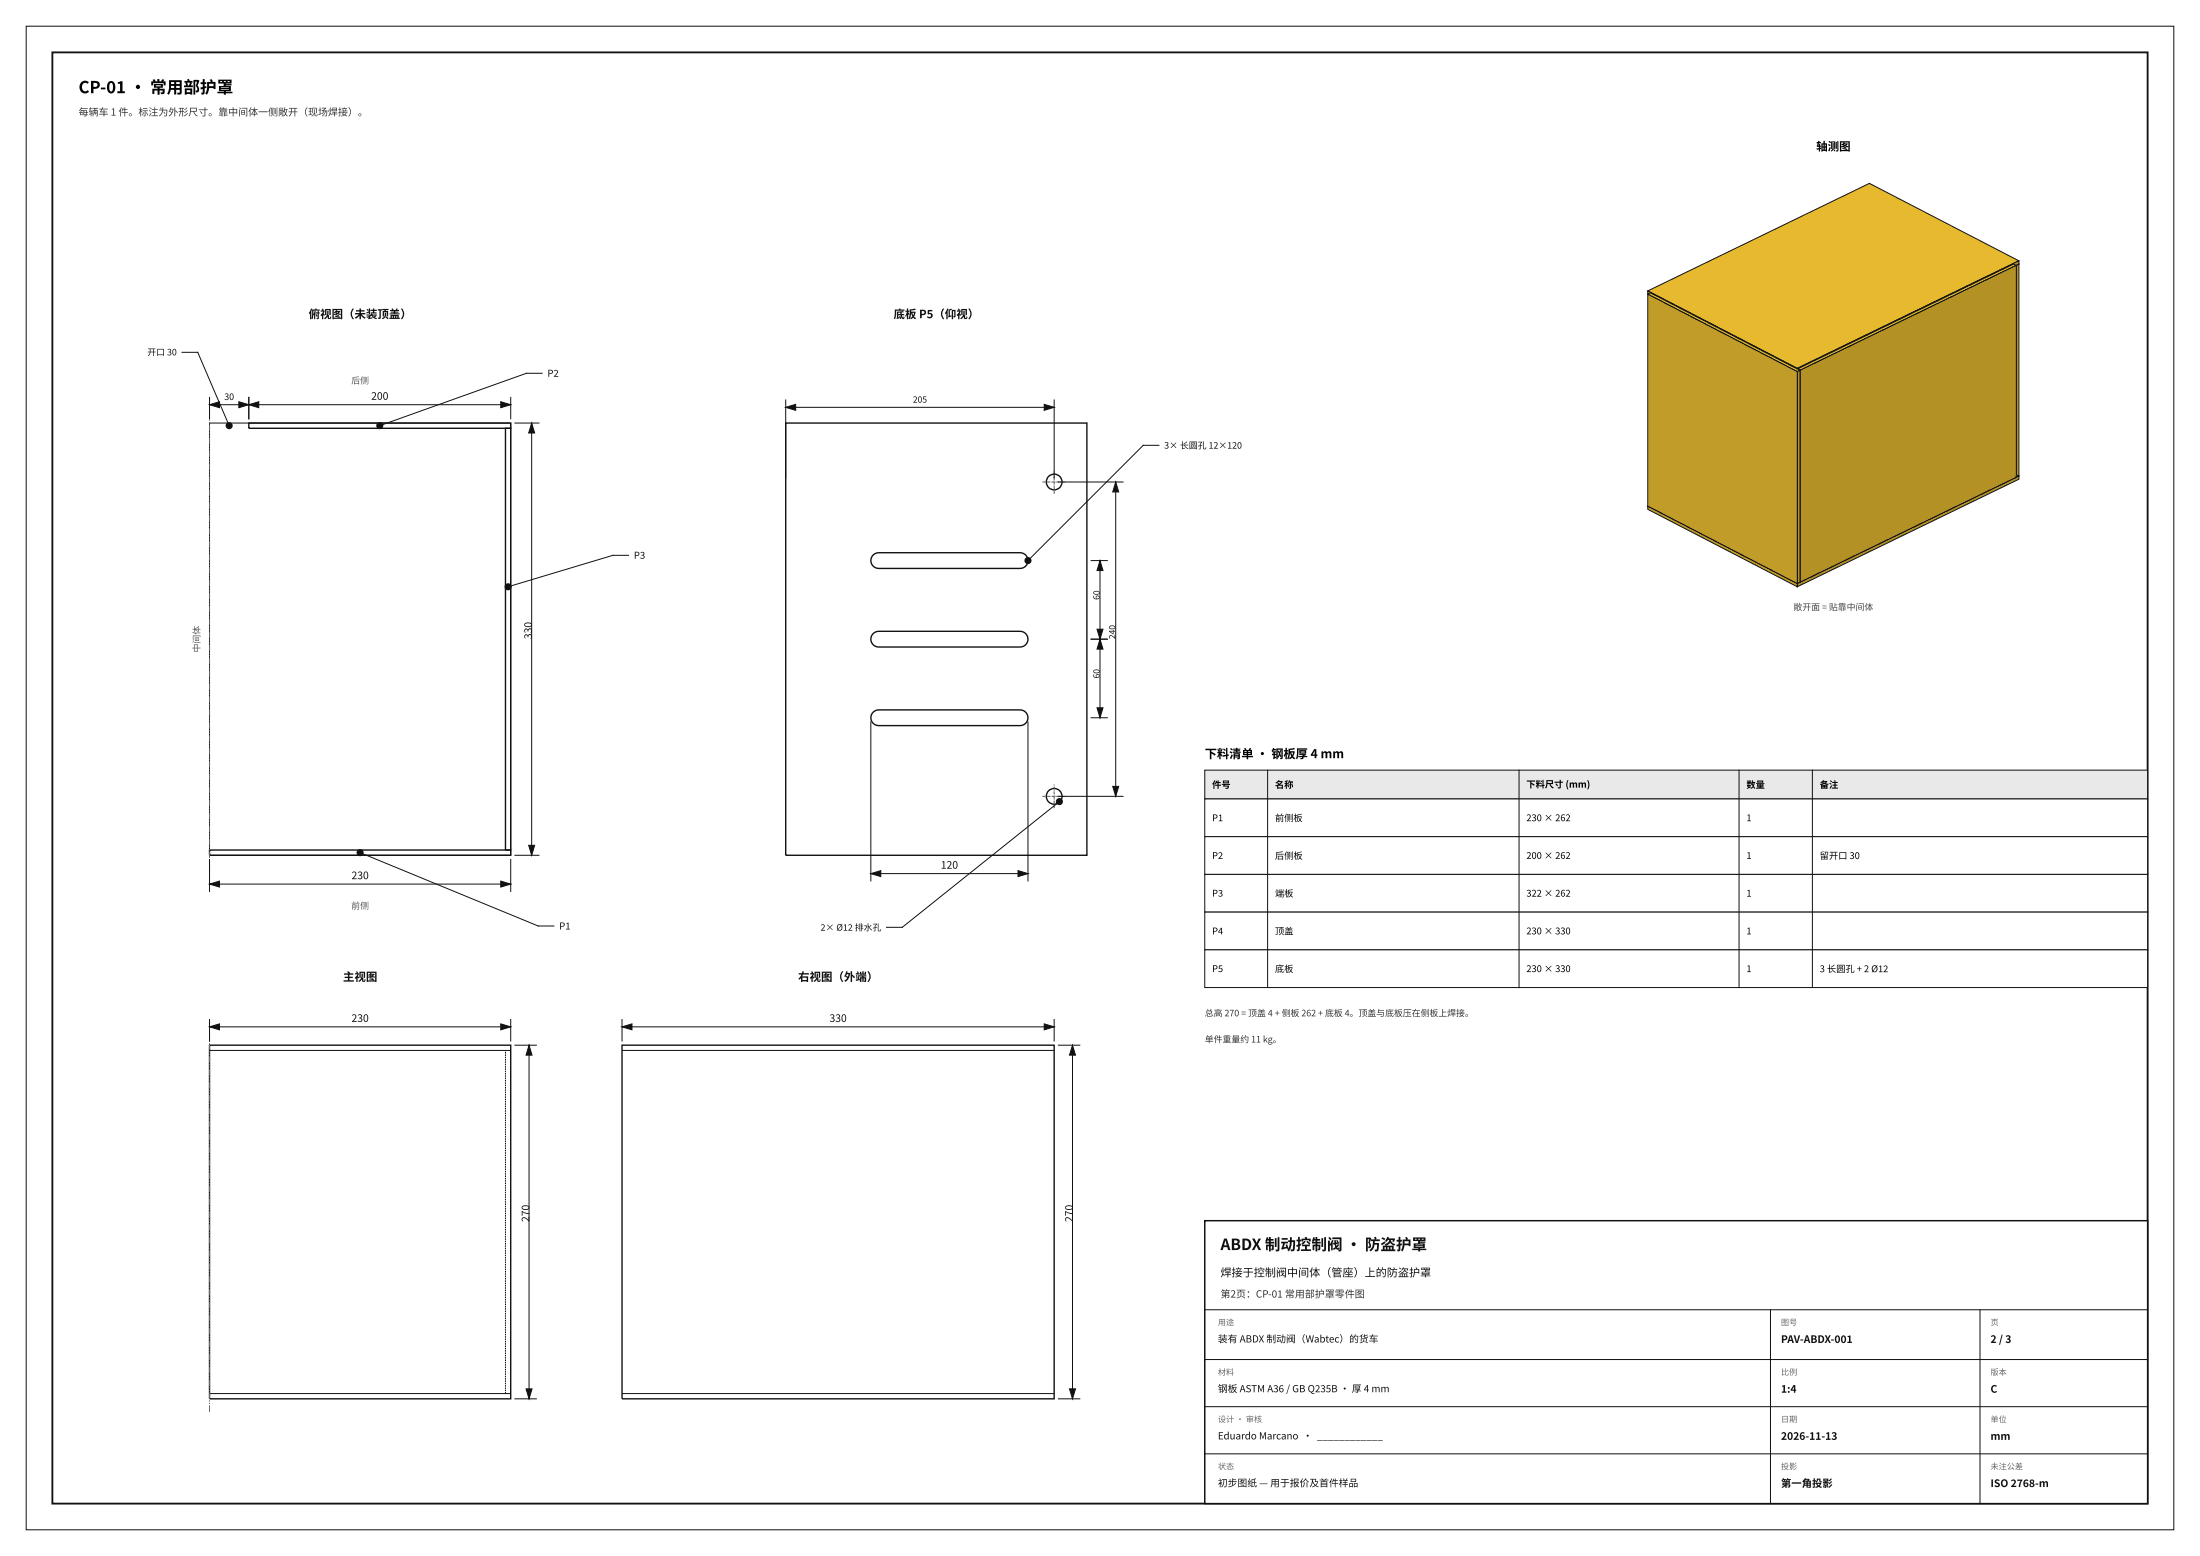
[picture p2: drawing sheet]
<svg xmlns="http://www.w3.org/2000/svg" width="420mm" height="297mm" viewBox="0 0 420 297" stroke-linecap="round" stroke-linejoin="round" font-family="sans-serif">
<path d="M10 10h400v277h-400z" fill="none" stroke="#111" stroke-width=".35"/>
<g fill="none" stroke="#111" stroke-width=".19">
<path d="M5 5h410v287h-410zM364 283.7l4.4-.8v3.3l-4.4-.8z"/>
<circle cx="371.7" cy="284.6" r=".82"/>
<circle cx="371.7" cy="284.6" r="1.65"/>
</g>
<g fill="#111" stroke="#111" stroke-width=".19">
<path d="M40 168.8l1.9-.6v1.1z"/>
<path d="M95.6 168.2l1.9 .6-1.9 .5z"/>
<path d="M47.5 77.3l1.9-.6v1.1z"/>
<path d="M95.6 76.7l1.9 .6-1.9 .5z"/>
<path d="M40 77.3l1.9-.6v1.1z"/>
<path d="M45.6 76.7l1.9 .6-1.9 .5z"/>
<path d="M100.9 161.4h1.2l-.6 1.9z"/>
<path d="M101.5 80.8l.6 1.8h-1.2z"/>
<path d="M40 196l1.9-.6v1.2z"/>
<path d="M95.6 195.4l1.9 .6-1.9 .6z"/>
<path d="M100.4 265.1h1.2l-.6 1.9z"/>
<path d="M101 199.5l.6 1.9h-1.2z"/>
<path d="M118.7 196l1.9-.6v1.2z"/>
<path d="M199.3 195.4l1.9 .6-1.9 .6z"/>
<path d="M204.2 265.1h1.1l-.6 1.9z"/>
<path d="M204.7 199.5l.6 1.9h-1.1z"/>
<path d="M166.3 166.8l1.8-.6v1.1z"/>
<path d="M194.4 166.2l1.8 .6-1.8 .5z"/>
<path d="M209.4 135.1h1.2l-.6 1.9z"/>
<path d="M210 122l.6 1.9h-1.2z"/>
<path d="M209.4 120.1h1.2l-.6 1.9z"/>
<path d="M210 107l.6 1.9h-1.2z"/>
<path d="M150 77.8l1.9-.6v1.1z"/>
<path d="M199.3 77.2l1.9 .6-1.9 .5z"/>
<path d="M212.4 150.1h1.2l-.6 1.9z"/>
<path d="M213 92l.6 1.9h-1.2z"/>
</g>
<g fill="#111" stroke="#111" stroke-width=".35">
<circle cx="72.5" cy="81.3" r=".5"/>
<circle cx="68.7" cy="162.8" r=".5"/>
<circle cx="97" cy="112" r=".5"/>
<circle cx="43.7" cy="81.3" r=".5"/>
<circle cx="196.2" cy="107" r=".5"/>
<circle cx="202.2" cy="153" r=".5"/>
</g>
<g fill="none" stroke="#111" stroke-width=".26">
<circle cx="201.2" cy="92" r="1.5"/>
<circle cx="201.2" cy="152" r="1.5"/>
</g>
<path d="M360.1 37.8l.5-.3 24.8 12.9-.5 .3z" fill="#e6b92f" stroke="#111" stroke-width=".19"/>
<path d="M384.9 50.7l.5-.3v40.5l-.5 .2z" fill="#b49125" stroke="#111" stroke-width=".19"/>
<path d="M360.1 37.8l24.8 12.9v40.4l-24.8-12.9z" fill="#c29c28" stroke="#111" stroke-width=".19"/>
<path d="M314.6 96.6l42.3-20.5 28.5 14.8-42.3 20.5z" fill="#e6b92f" stroke="#111" stroke-width=".19"/>
<path d="M343.1 111.4l42.3-20.5v.6l-42.3 20.5z" fill="#b49125" stroke="#111" stroke-width=".19"/>
<path d="M314.6 96.6l28.5 14.8v.6l-28.5-14.8z" fill="#c29c28" stroke="#111" stroke-width=".19"/>
<path d="M314.6 55.5l42.3-20.5 28.5 14.8-42.3 20.5z" fill="#e6b92f" stroke="#111" stroke-width=".19"/>
<path d="M343.1 70.3l42.3-20.5v.6l-42.3 20.5z" fill="#b49125" stroke="#111" stroke-width=".19"/>
<path d="M314.6 55.5l28.5 14.8v.6l-28.5-14.8z" fill="#c29c28" stroke="#111" stroke-width=".19"/>
<path d="M343.1 70.4l41.3-20 .5 .3-41.3 20z" fill="#e6b92f" stroke="#111" stroke-width=".19"/>
<path d="M343.6 70.7l41.3-20v40.4l-41.3 20z" fill="#b49125" stroke="#111" stroke-width=".19"/>
<path d="M343.1 70.4l.5 .3v40.4l-.5-.2z" fill="#c29c28" stroke="#111" stroke-width=".19"/>
<path d="M314.6 56.1l.5-.2 28.5 14.8-.5 .2z" fill="#e6b92f" stroke="#111" stroke-width=".19"/>
<path d="M343.1 70.9l.5-.2v40.4l-.5 .3z" fill="#b49125" stroke="#111" stroke-width=".19"/>
<path d="M314.6 56.1l28.5 14.8v40.5l-28.5-14.8z" fill="#c29c28" stroke="#111" stroke-width=".19"/>
<path d="M230 147h180v5.5h-180z" fill="#e9e9e9" stroke="#111" stroke-width=".19"/>
<g fill="#fff" stroke="#111" stroke-width=".19">
<path d="M230 152.5h180v7.2h-180z"/>
<path d="M230 159.7h180v7.2h-180z"/>
<path d="M230 166.9h180v7.2h-180z"/>
<path d="M230 174.1h180v7.2h-180z"/>
<path d="M230 181.3h180v7.2h-180z"/>
</g>
<g fill="none" stroke="#111" stroke-width=".19">
<path d="M34.7 67.3h3l6 13.9M40 75.8v4.2M40 77.3h57.5M47.5 75.8v4.2M97.5 75.8v4.2M103.5 71.3h-3l-28 9.9M150 76.4v14.8M150 77.8h51.2M201.2 76.4v14.8M40 80.8h57.5v82.5h-57.5zM98.3 80.8h4.6M101.5 80.8v82.5"/>
<path d="M202.1 92h12.3M213 92v60M221.2 85h-2.9l-22.1 22M120 106h-3l-20 6M208.3 107h3.1M210 107v30M166.3 137.8v30.4M196.2 137.8v30.4M208.3 137h3.1M208.3 122h3.1M202.1 152h12.3M202.2 153l-29.9 24h-3"/>
<path d="M242 147v41.5M290 147v41.5M332 147v41.5M346 147v41.5M40 164v6.2M40 168.8h57.5M68.8 162.8l34 13.9h3M97.5 164v6.2M98.3 163.3h4.6M166.3 166.8h29.9M40 194.6v4.1M40 196h57.5"/>
<path d="M97.5 194.6v4.1M98.3 199.5h4.1M101 199.5v67.5M118.7 196h82.5M118.7 194.6v4.1M201.2 194.6v4.1M202.1 199.5h4M204.7 199.5v67.5M40 200.5h57.5M118.7 200.5h82.5M40 266h57.5M98.3 267h4.1"/>
<path d="M118.7 266h82.5M202.1 267h4"/>
</g>
<path d="M47.5 80.8h50v1h-50zM96.5 81.8h1v80.5h-1zM150 80.8h57.5v82.5h-57.5zM166.8 105.9l.9-.4h27a1.5 1.5 0 0 1 1.5 1.5 1.5 1.5 0 0 1-1.5 1.5h-27a1.5 1.5 0 0 1-1.4-1 1.5 1.5 0 0 1 .5-1.6zM166.8 135.9l.9-.4h27a1.5 1.5 0 0 1 1.5 1.5 1.5 1.5 0 0 1-1.5 1.5h-27a1.5 1.5 0 0 1-1.4-1 1.5 1.5 0 0 1 .5-1.6zM166.8 120.9l.9-.4h27a1.5 1.5 0 0 1 1.5 1.5 1.5 1.5 0 0 1-1.5 1.5h-27a1.5 1.5 0 0 1-1.4-1 1.5 1.5 0 0 1 .5-1.6zM40 162.3h57.5v1h-57.5zM40 199.5h57.5v67.5h-57.5zM118.7 199.5h82.5v67.5h-82.5z" fill="none" stroke="#111" stroke-width=".26"/>
<path d="M40 166.3v-88.5M40 269.5v-72.5" fill="none" stroke="#666" stroke-width=".19" stroke-dasharray="1.2 .2 .2 .2 .2 .2" stroke-linecap="butt"/>
<path d="M96.5 266v-65.5" fill="none" stroke="#111" stroke-width=".19" stroke-dasharray=".3 .1" stroke-linecap="butt"/>
<path d="M199 92h4.5M201.2 94.2v-4.4M199 152h4.5M201.2 154.3v-4.5" fill="none" stroke="#555" stroke-width=".19" stroke-dasharray=".6 .1 .1 .1" stroke-linecap="butt"/>
<path d="M230 233h180v54h-180z" fill="#fff" stroke="#111" stroke-width=".28"/>
<path d="M230 250h180M230 259.5h180M338 250v37M378 250v37M230 268.5h180M230 277.5h180" fill="none" stroke="#111" stroke-width=".19"/>
<text font-size="3.2" x="15" y="17.8">CP-01 · 常用部护罩</text>
<text font-size="3" fill="#111" x="233" y="238.6">ABDX 制动控制阀 · 防盗护罩</text>
<text font-size="2.3" x="230" y="144.7">下料清单 · 钢板厚 4 mm</text>
<text font-size="2.2" x="346.7" y="28.7">轴测图</text>
<g font-size="2.2" fill="#111">
<text x="58.9" y="60.7">俯视图（未装顶盖）</text>
<text x="170.6" y="60.7">底板 P5（仰视）</text>
<text x="65.5" y="187.2">主视图</text>
<text x="152.4" y="187.2">右视图（外端）</text>
</g>
<text font-size="2.1" fill="#111" x="233" y="243.7">焊接于控制阀中间体（管座）上的防盗护罩</text>
<g font-size="2" fill="#111">
<text x="70.9" y="76.3">200</text>
<text x="101.6" y="122" transform="rotate(-90 101.6 122)">330</text>
<text x="67.1" y="167.8">230</text>
<text x="179.6" y="165.8">120</text>
<text x="67.1" y="195.1">230</text>
<text x="158.4" y="195.1">330</text>
<text x="101.1" y="233.3" transform="rotate(-90 101.1 233.3)">270</text>
<text x="204.8" y="233.3" transform="rotate(-90 204.8 233.3)">270</text>
<text x="340" y="256.3">PAV-ABDX-001</text>
<text x="380" y="256.3">2 / 3</text>
<text x="340" y="265.8">1:4</text>
<text x="380" y="265.8">C</text>
<text x="340" y="274.8">2026-11-13</text>
<text x="380" y="274.8">mm</text>
<text x="340" y="283.8">第一角投影</text>
<text x="380" y="283.8">ISO 2768-m</text>
</g>
<g font-size="1.9" fill="#333">
<text x="15" y="22.1">每辆车 1 件。标注为外形尺寸。靠中间体一侧敞开（现场焊接）。</text>
<text x="233" y="247.7">第2页：CP-01 常用部护罩零件图</text>
</g>
<g font-size="1.9" fill="#111">
<text x="232.5" y="256.2">装有 ABDX 制动阀（Wabtec）的货车</text>
<text x="232.5" y="265.7">钢板 ASTM A36 / GB Q235B · 厚 4 mm</text>
<text x="232.5" y="274.7">Eduardo Marcano · ____________</text>
<text x="232.5" y="283.7">初步图纸 — 用于报价及首件样品</text>
</g>
<g font-size="1.8" fill="#111">
<text x="104.5" y="71.9">P2</text>
<text x="121" y="106.7">P3</text>
<text x="106.7" y="177.4">P1</text>
</g>
<g font-size="1.8">
<text x="231.4" y="150.4">件号</text>
<text x="243.4" y="150.4">名称</text>
<text x="291.4" y="150.3">下料尺寸 (mm)</text>
<text x="333.4" y="150.4">数量</text>
<text x="347.4" y="150.4">备注</text>
<text x="231.4" y="156.7">P1</text>
<text x="243.4" y="156.8">前侧板</text>
<text x="291.4" y="156.7">230 × 262</text>
<text x="333.4" y="156.7">1</text>
<text x="231.4" y="163.9">P2</text>
<text x="243.4" y="164">后侧板</text>
<text x="291.4" y="163.9">200 × 262</text>
<text x="333.4" y="163.9">1</text>
<text x="347.4" y="164">留开口 30</text>
<text x="231.4" y="171.1">P3</text>
<text x="243.4" y="171.2">端板</text>
<text x="291.4" y="171.1">322 × 262</text>
<text x="333.4" y="171.1">1</text>
<text x="231.4" y="178.3">P4</text>
<text x="243.4" y="178.4">顶盖</text>
<text x="291.4" y="178.3">230 × 330</text>
<text x="333.4" y="178.3">1</text>
<text x="231.4" y="185.5">P5</text>
<text x="243.4" y="185.6">底板</text>
<text x="291.4" y="185.5">230 × 330</text>
<text x="333.4" y="185.5">1</text>
<text x="347.4" y="185.6">3 长圆孔 + 2 Ø12</text>
</g>
<g font-size="1.7" fill="#111">
<text x="28.1" y="67.8">开口 30</text>
<text x="42.8" y="76.3">30</text>
<text x="222.2" y="85.6">3× 长圆孔 12×120</text>
<text x="156.7" y="177.6">2× Ø12 排水孔</text>
</g>
<g font-size="1.7" fill="#555">
<text x="67.1" y="73.3">后侧</text>
<text x="38.1" y="124.5" transform="rotate(-90 38.1 124.5)">中间体</text>
<text x="67.1" y="173.5">前侧</text>
</g>
<text font-size="1.7" fill="#444" x="342.4" y="116.5">敞开面 = 贴靠中间体</text>
<g font-size="1.7" fill="#333">
<text x="230" y="194">总高 270 = 顶盖 4 + 侧板 262 + 底板 4。顶盖与底板压在侧板上焊接。</text>
<text x="230" y="199">单件重量约 11 kg。</text>
</g>
<g font-size="1.6" fill="#111">
<text x="174.3" y="76.9">205</text>
<text x="209.9" y="114.5" transform="rotate(-90 209.9 114.5)">60</text>
<text x="212.9" y="122" transform="rotate(-90 212.9 122)">240</text>
<text x="209.9" y="129.5" transform="rotate(-90 209.9 129.5)">60</text>
</g>
<g font-size="1.6" fill="#666">
<text x="232.5" y="253">用途</text>
<text x="340" y="253">图号</text>
<text x="380" y="253">页</text>
<text x="232.5" y="262.5">材料</text>
<text x="340" y="262.5">比例</text>
<text x="380" y="262.5">版本</text>
<text x="232.5" y="271.5">设计 · 审核</text>
<text x="340" y="271.5">日期</text>
<text x="380" y="271.5">单位</text>
<text x="232.5" y="280.5">状态</text>
<text x="340" y="280.5">投影</text>
<text x="380" y="280.5">未注公差</text>
</g>
</svg>
